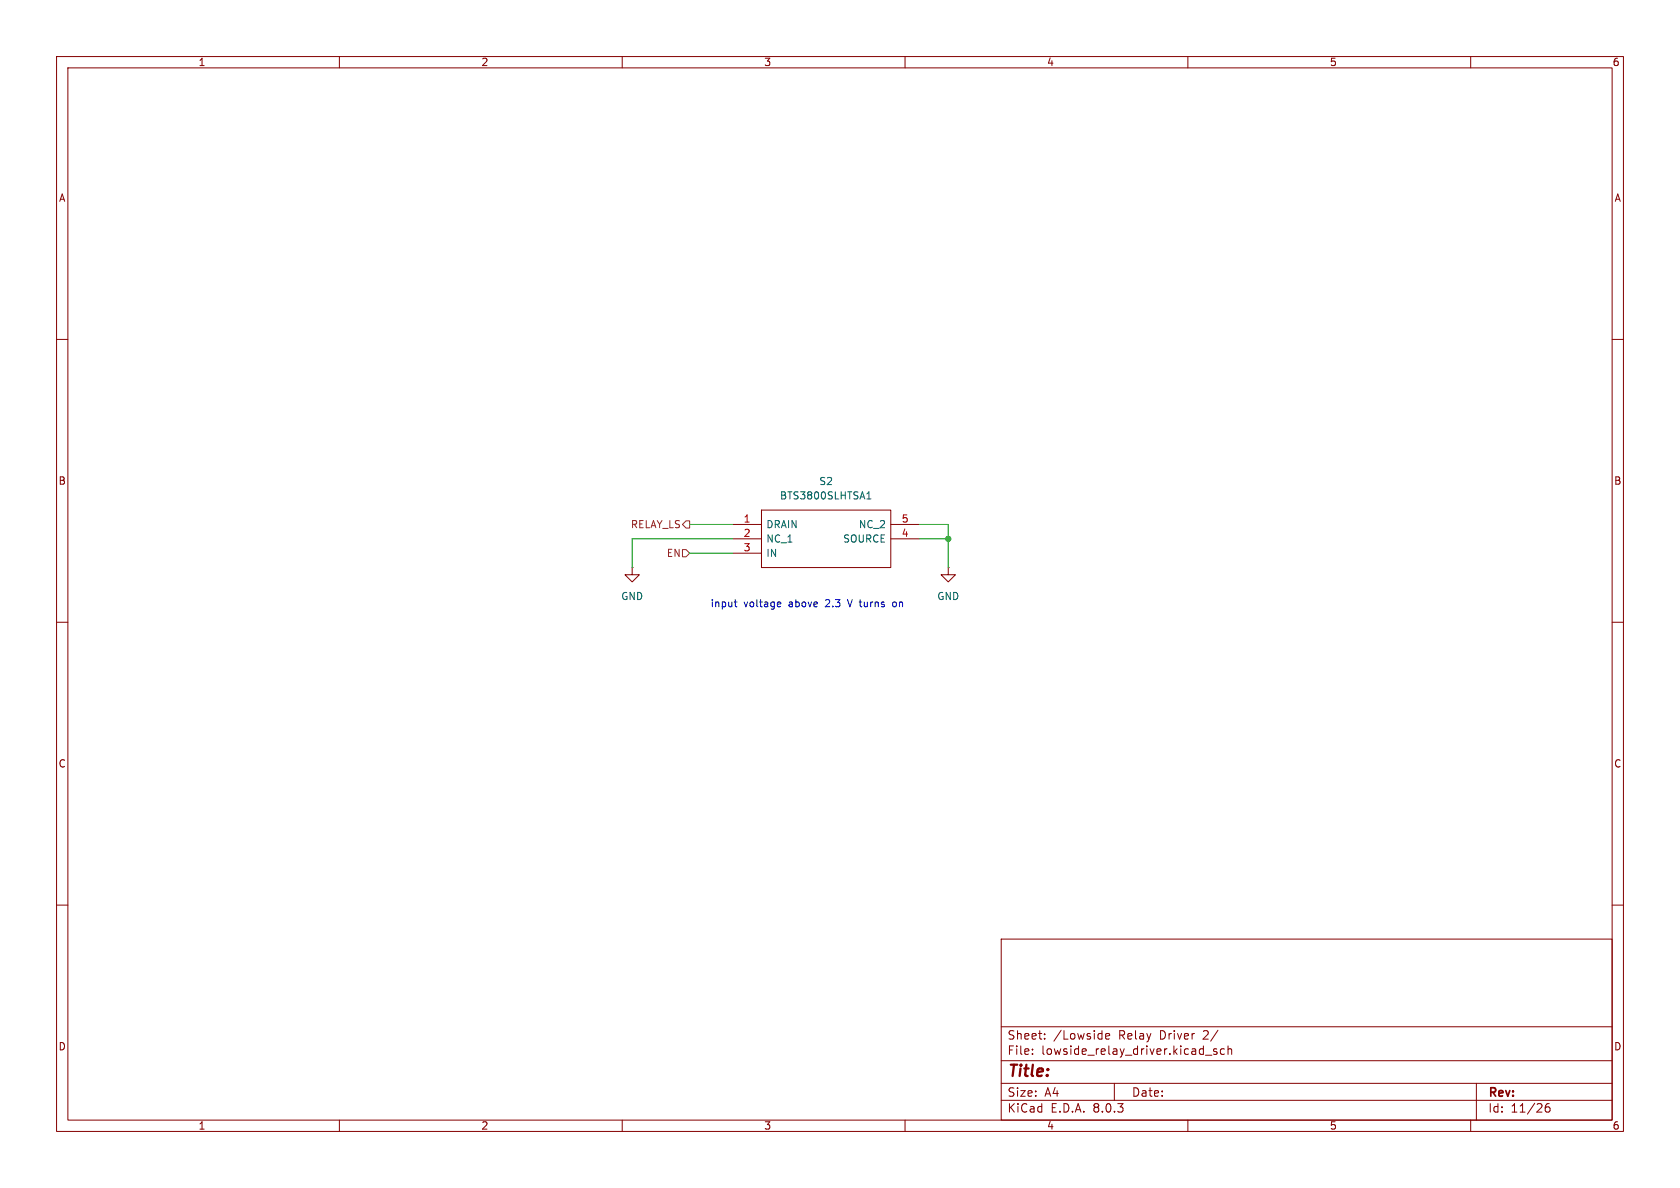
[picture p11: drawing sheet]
<svg xmlns="http://www.w3.org/2000/svg" width="297mm" height="210mm" viewBox="0 0 297 210" stroke-linecap="round" stroke-linejoin="round" font-family="sans-serif">
<g fill="none" stroke="#840000" stroke-width=".18">
<path d="M10 10h277v190h-277zM12 12h273v186h-273zM60 10v2M110 10v2M160 10v2M210 10v2M260 10v2M10 60h2M285 60h2M129.5 92.7h5.1M129.5 95.3h5.1M129.5 97.8h5.1"/>
<path d="M134.6 90.2h22.9v10.1h-22.9zM157.5 92.7h5.1M157.5 95.3h5.1M10 110h2M111.8 100.3v1.3h1.2l-1.2 1.3-1.3-1.3h1.3M111.8 100.3h.1M167.6 100.3v1.3h1.3l-1.3 1.3-1.2-1.3h1.2M167.6 100.3h.1M285 110h2M10 160h2M285 160h2M177 166h108v32h-108z"/>
<path d="M60 198v2M110 198v2M160 198v2M177 194.5h108M177 191.5h108M177 187.5h108M177 181.5h108M182.5 186.3v.1M182.5 185.5v.1M184.7 183.6v.1M184.7 182.8v.1M195.5 183.2l.7-.1-.1-.3-.4-.1-.2 .2v.7h.6"/>
<path d="M197 191.5v3M210 198v2M213.1 186.5h1.1M215.1 185.5l-.4-.1-.2 .2 .1 .2 .5 .2v.3h-.6M216.5 185.5l-.5-.1-.3 .3v.4l.2 .2h.6M217.1 185.5l.2-.1 .4 .1v.9M217.1 184.9v1.5M260 198v2M261 191.5v6.5M273.9 195.1a.59 .59 0 0 0-.7 .6v.6l.1 .2 .4 .1 .3-.1v-.5l-.1-.3h-.4l-.3 .3"/>
</g>
<path d="M153.2 88.2h.8M153.2 87.3l.4-.4v1.3" fill="none" stroke="#006464" stroke-width=".18"/>
<path d="M120.6 97.2h.7l.6 .6-.6 .6h-.7zM120.6 92.7l.7-.6h.6v1.2h-.6z" fill="none" stroke="#725600" stroke-width=".18"/>
<path d="M129.8 106.4h.5M130 106v1.1l.3 .2M137.6 106.4l.4 .1v.2l-.6 .1M138 107.2l-.4 .1M149.8 106l.4 1.3M158.2 106.4l-.3 .1-.1 .2 .1 .4 .3 .2" fill="none" stroke="#0000c2" stroke-width=".18"/>
<path d="M121.9 97.8h7.6M121.9 92.7h7.6M129.5 95.3h-17.7v5M162.6 95.3h5M162.6 92.7h5v7.6" fill="none" stroke="#009600" stroke-width=".18"/>
<circle cx="167.6" cy="95.3" r=".46" fill="#009600" stroke="#009600" stroke-width=".18"/>
<text font-size="2.8" fill="#840000" x="178" y="190.9">Title:</text>
<g font-size="2.1" fill="#840000">
<text x="178" y="184">Sheet:</text>
<text x="186.2" y="184">/Lowside</text>
<text x="197.8" y="184">Relay</text>
<text x="205.2" y="184">Driver</text>
<text x="213" y="184">2/</text>
<text x="178" y="186.7">File:</text>
<text x="184.1" y="186.7">lowside_relay_driver.kicad_sch</text>
<text x="178" y="196.9">KiCad</text>
<text x="178" y="194.1">Size:</text>
<text x="184.7" y="194.1">A4</text>
<text x="185.7" y="196.9">E.D.A.</text>
<text x="193.3" y="196.9">8.0.3</text>
<text x="200" y="194.1">Date:</text>
<text x="263" y="194.3">Rev:</text>
<text x="263" y="196.9">Id:</text>
<text x="267.1" y="196.9">11/26</text>
</g>
<g font-size="1.8" fill="#840000">
<text x="35" y="11.9">1</text>
<text x="85" y="11.9">2</text>
<text x="135" y="11.9">3</text>
<text x="185" y="11.9">4</text>
<text x="235" y="11.9">5</text>
<text x="285" y="11.9">6</text>
<text x="10.3" y="35.9">A</text>
<text x="285.3" y="35.9">A</text>
<text x="10.3" y="85.9">B</text>
<text x="285.3" y="85.9">B</text>
<text x="10.3" y="135.9">C</text>
<text x="285.3" y="135.9">C</text>
<text x="10.3" y="185.9">D</text>
<text x="285.3" y="185.9">D</text>
<text x="35" y="199.9">1</text>
<text x="85" y="199.9">2</text>
<text x="135" y="199.9">3</text>
<text x="185" y="199.9">4</text>
<text x="235" y="199.9">5</text>
<text x="285" y="199.9">6</text>
</g>
<g font-size="1.8" fill="#006464">
<text x="137.8" y="88.5">BTS3800SLHTSA1</text>
<text x="144.7" y="86">S2</text>
<text x="135.4" y="93.6">DRAIN</text>
<text x="151.7" y="93.6">NC_2</text>
<text x="135.4" y="96.1">NC_1</text>
<text x="135.4" y="98.7">IN</text>
<text x="149" y="96.1">SOURCE</text>
<text x="109.7" y="106.3">GND</text>
<text x="165.6" y="106.3">GND</text>
</g>
<g font-size="1.8" fill="#725600">
<text x="111.4" y="93.6">RELAY_LS</text>
<text x="117.8" y="98.7">EN</text>
</g>
<g font-size="1.8" fill="#a90000">
<text x="131.4" y="92.5">1</text>
<text x="131.4" y="95">2</text>
<text x="159.3" y="95">4</text>
<text x="159.3" y="92.5">5</text>
<text x="131.4" y="97.5">3</text>
</g>
<g font-size="1.8" fill="#0000c2">
<text x="125.5" y="107.5">input</text>
<text x="131.5" y="107.5">voltage</text>
<text x="139.5" y="107.5">above</text>
<text x="146.2" y="107.5">2.3</text>
<text x="150.4" y="107.5">V turns</text>
<text x="158.7" y="107.5">on</text>
</g>
</svg>
